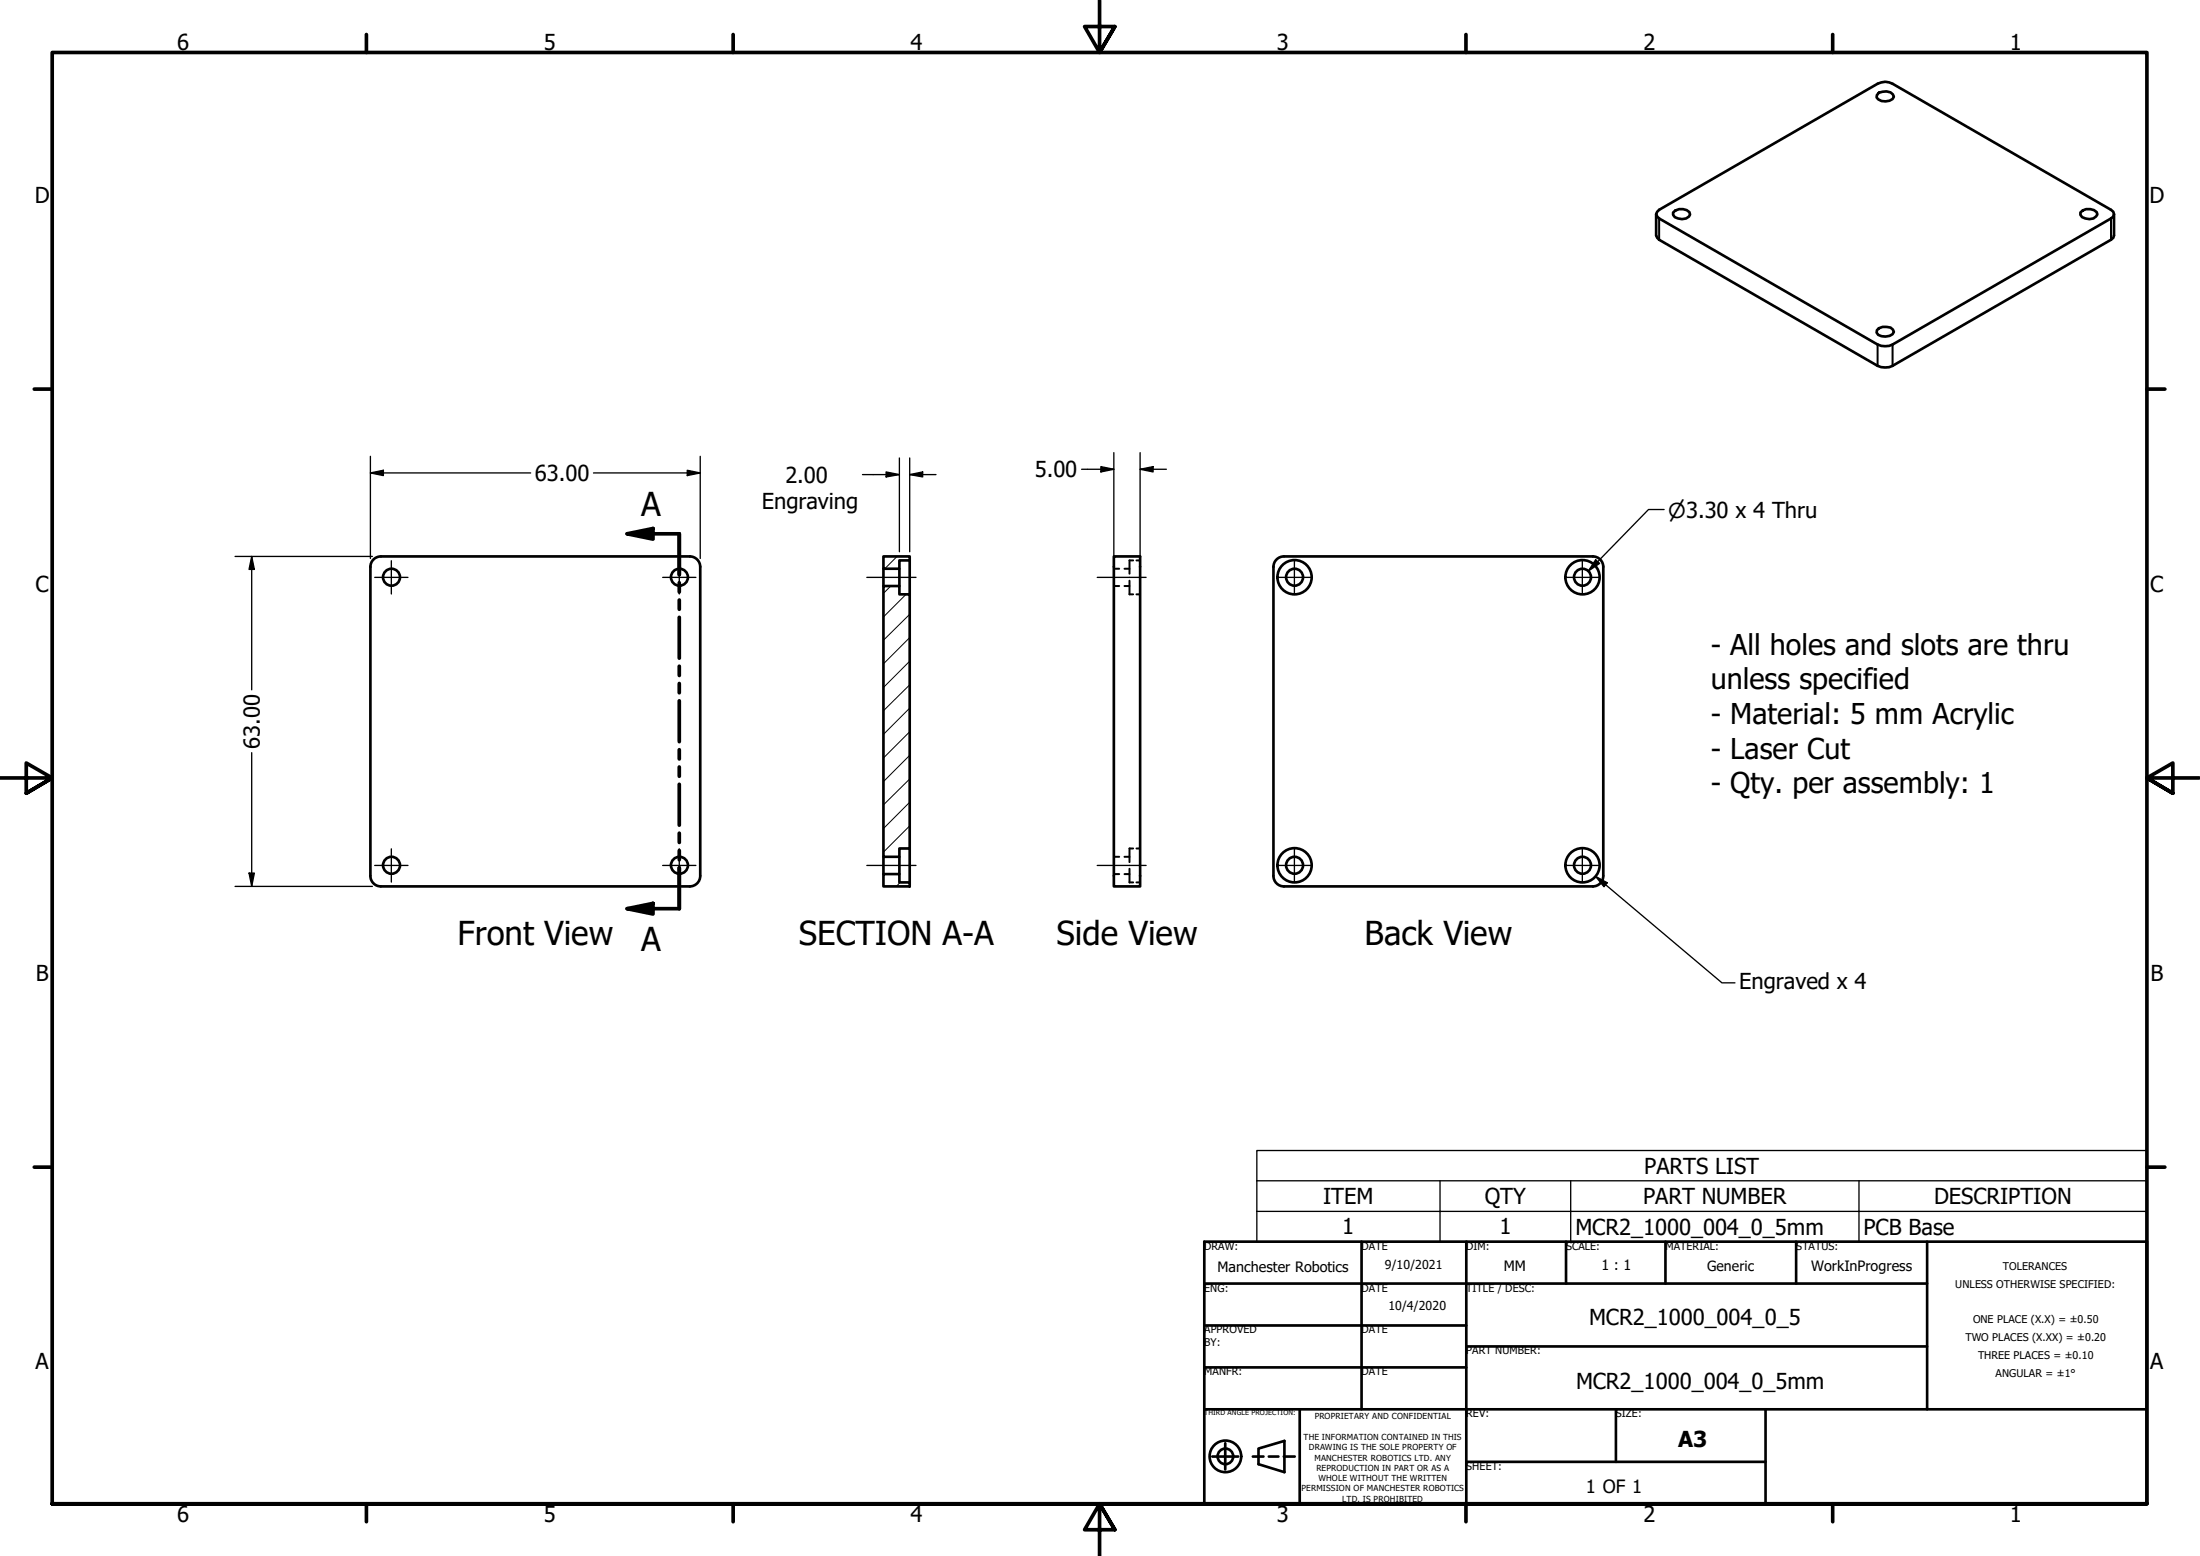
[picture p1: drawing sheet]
<svg xmlns="http://www.w3.org/2000/svg" width="420mm" height="297mm" viewBox="0 0 420 297" stroke-linecap="round" stroke-linejoin="round" font-family="sans-serif">
<!-- layer: Hatch (ANSI) -->
<g fill="none" stroke="#000" stroke-width=".19">
<path d="M170.1 111.9l-1.4 1.4M171.3 106.2l-2.3 2.4M173 113.5l-4.3 4.3M173.7 117.3l-5 4.9M173.7 139.7l-5 5M173.7 135.2l-5 5M173.7 130.7l-5 5M173.7 126.2l-5 5M173.7 121.7l-5 5M173.7 157.7l-5 5M173.7 153.1l-5 5.1M173.7 148.7l-5 5"/>
<path d="M173.7 144.2l-5 5M169 166.9l-.3 .2M171.9 168.5l-.7 .7"/>
</g>
<!-- layer: Visible (ANSI) -->
<g fill="none" stroke="#000" stroke-width=".51">
<path d="M358.8 17.7a2.33 2.33 0 0 1 2.7 .3l.2 .5a1.99 1.99 0 0 1-3 .5l-.3-.4 .1-.5zM316.3 40.9v4l.2 .5 .4 .4 41.7 24a3.4 3.4 0 0 0 2.8 0l41.8-24 .4-.4 .1-.5v-4M316.5 40.4l.4-.3 41.7-24.1a2.87 2.87 0 0 1 2.8 0l41.8 24.1 .4 .3 .1 .5-.1 .4-.4 .4-41.8 24.1a3.4 3.4 0 0 1-2.8 0l-41.7-24.1-.4-.4-.2-.4zM319.5 40.6a2.19 2.19 0 0 1 3.1-.1l.2 .4a1.95 1.95 0 0 1-3.3 .1zM397.3 40.6a2.16 2.16 0 0 1 3.1-.1l.2 .4a1.95 1.95 0 0 1-3.3 .1zM358.8 62.7a2.48 2.48 0 0 1 2.7 .2l.2 .5a2.05 2.05 0 0 1-3 .5l-.3-.4 .1-.5zM70.7 108.2v59a2 2 0 0 0 2 2M72.7 106.2a2 2 0 0 0-2 2M72.8 106.2h59M131.7 106.2a2 2 0 0 1 2 2M133.7 108.2v59a2 2 0 0 1-2 2M168.7 106.2h5v.8h-1.9v1.6h-3.1z"/>
<path d="M168.7 111.9h3.1v1.6h1.9v48.5h-1.9v1.6h-3.1zM168.7 108.6v3.3M171.8 108.6v3.3M173.7 107v6.5M212.7 106.2h5v63h-5zM243.2 108.2v59a2 2 0 0 0 2 2h59M304.2 106.2a2 2 0 0 1 2 2M304.2 106.2h-59a2 2 0 0 0-2 2M306.2 108.2v59a2 2 0 0 1-2 2M72.8 169.2h59M168.7 166.9h3.1v1.6h1.9v.7h-5zM168.7 163.6v3.3"/>
<path d="M171.8 163.6v3.3M173.7 162v6.5"/>
<circle cx="74.8" cy="110.2" r="1.62"/>
<circle cx="129.8" cy="110.2" r="1.62"/>
<circle cx="247.2" cy="110.2" r="1.62"/>
<circle cx="247.2" cy="110.2" r="3.3"/>
<circle cx="302.2" cy="110.2" r="1.62"/>
<circle cx="302.2" cy="110.2" r="3.3"/>
<circle cx="74.8" cy="165.2" r="1.62"/>
<circle cx="129.8" cy="165.2" r="1.62"/>
<circle cx="247.2" cy="165.2" r="1.62"/>
<circle cx="247.2" cy="165.2" r="3.3"/>
<circle cx="302.2" cy="165.2" r="1.62"/>
<circle cx="302.2" cy="165.2" r="3.3"/>
</g>
<!-- layer: Hidden (ANSI) -->
<g fill="none" stroke="#000" stroke-width=".38">
<path d="M212.7 111.9h1M212.7 108.6h1M214.8 111.9h.9M214.8 108.6h.9M215.7 110.9v2.6h.7M216.4 107h-.7v2.5M217 113.5h.7M217 107h.7M212.7 166.9h1M212.7 163.6h1M214.8 166.9h.9M214.8 163.6h.9"/>
<path d="M215.7 165.8v2.7h.7M216.4 162h-.7v2.6M217 168.5h.7M217 162h.7"/>
</g>
<!-- layer: Visible Narrow (ANSI) -->
<path d="M316.9 41.7v4.1M403.2 41.7v4.1M358.6 65.8v4M361.4 65.8v4" fill="none" stroke="#000" stroke-width=".38"/>
<!-- layer: Section Line (ANSI) -->
<g fill="none" stroke="#000" stroke-width=".7">
<path d="M119.8 101.9l4.9-1v2zM119.8 101.9h9.9v7.8M129.7 111.2v1.8M129.7 114.5v1.8M129.7 117.8v7.9M129.7 127.2v1.8M129.7 130.5v1.8M129.7 133.8v7.8M129.7 143.1v1.8M129.7 146.4v1.8M129.7 149.7v7.8M129.7 159.1v1.7"/>
<path d="M119.8 173.5l4.9-1v2zM129.7 162.4v1.7M129.7 165.7v7.8h-9.9"/>
</g>
<g fill="#000">
<path d="M119.8 101.9l4.9-1v2z" fill-rule="evenodd"/>
<path d="M119.8 173.5l4.9-1v2z" fill-rule="evenodd"/>
</g>
<!-- layer: Symbol (ANSI) -->
<path d="M304.7 167.3l2.3 1.2-.7 .8zM304.7 167.3l24.2 20.3h2.4M240 225.4v-5.8h170v5.8M240 225.4h170v5.9M240 225.4v11.6h170v-5.7M240 231.3h170M275 225.4v11.6M300 225.4v11.6M355 225.4v11.6" fill="none" stroke="#000" stroke-width=".25"/>
<!-- layer: Border (ANSI) -->
<g fill="none" stroke="#000" stroke-width=".7">
<path d="M70 6.6v3.4M140 6.6v3.4M210 0v10l-2.9-4.9h5.8l-2.9 4.9 2.9-4.9M280 6.6v3.4M350 6.6v3.4M6.5 74.3h3.5M410 74.3h3.4M0 148.5h10l-5-2.8v5.7l5-2.9-5 2.9M420 148.5h-10l5-2.8v5.7l-5-2.9 5 2.9M6.5 222.8h3.5M410 222.8h3.4M10 287.1v-277.1h400v277.1h-400h400"/>
<path d="M70 287.1v3.4M140 287.1v3.4M212.9 292l-2.9-4.9 2.9 4.9h-5.8l2.9-4.9v9.9M280 287.1v3.4M350 287.1v3.4"/>
</g>
<!-- layer: Title (ANSI) -->
<g fill="none" stroke="#000" stroke-width=".51">
<path d="M230 237h180v50.1h-180zM260 237v32M280 237v50.1M299.1 237v8M318.1 237v8M343 237v8M368 237v32M230 253h50M230 245h138M280 257h88M230 269h180M230 261h50"/>
<path d="M231.5 278.1h5M234 275.5v5M239.3 278.1h2M240.3 276.5l5-1.4v5.9l-5-1.5zM242.3 278.1h1.9M245.2 278.1h2.1M248.2 269v18.1M280 279.1h57.2M308.6 269v10.1M337.2 269v18.1"/>
<circle cx="234" cy="278" r="3"/>
<circle cx="234" cy="278" r="1.49"/>
</g>
<!-- layer: Dimension (ANSI) -->
<g fill="none" stroke="#000" stroke-width=".25">
<path d="M70.7 90.3l2.5-.5v1zM70.7 90.3h30.6M70.7 87.1v19.5M113.3 90.3h20.4M131.3 89.8l2.4 .5-2.4 .5zM133.7 87.1v19.5M164.7 90.6h7.1M169.2 90.1l2.6 .5-2.6 .4zM171.8 87.4v17.9M173.7 90.6l2.5-.5v.9zM173.7 90.6h5.1M173.7 87.4v17.9"/>
<path d="M206.6 89.6h6.1M210.2 89.1l2.5 .5-2.5 .5zM212.7 86.4v20.2M217.7 89.6l2.5-.5v1zM217.7 89.6h5.1M217.7 86.4v20.2M317.8 97.3h-3l-11.5 11.7M44.9 106.2h26.2M48.1 106.2l.5 2.5h-1zM48.1 106.2v25.5M304.7 106.9l.8 .7-2.2 1.4zM48.1 143.7v25.5"/>
<path d="M44.9 169.2h26.2M47.6 166.7h1l-.5 2.5z"/>
</g>
<g fill="#000">
<path d="M70.7 90.3l2.5-.5v1z" fill-rule="evenodd"/>
<path d="M131.3 89.8l2.4 .5-2.4 .5z" fill-rule="evenodd"/>
<path d="M169.2 90.1l2.6 .5-2.6 .4z" fill-rule="evenodd"/>
<path d="M173.7 90.6l2.5-.5v.9z" fill-rule="evenodd"/>
<path d="M210.2 89.1l2.5 .5-2.5 .5z" fill-rule="evenodd"/>
<path d="M217.7 89.6l2.5-.5v1z" fill-rule="evenodd"/>
<path d="M48.1 106.2l.5 2.5h-1z" fill-rule="evenodd"/>
<path d="M304.7 106.9l.8 .7-2.2 1.4z" fill-rule="evenodd"/>
<path d="M47.6 166.7h1l-.5 2.5z" fill-rule="evenodd"/>
</g>
<!-- layer: Center Mark (ANSI) -->
<g fill="none" stroke="#000" stroke-width=".25">
<path d="M71.6 110.2h6.3M74.7 107v6.4M126.6 110.2h6.3M129.7 107v6.4M244 110.2h6.4M247.2 107v6.4M299 110.2h6.4M302.2 107v6.4M71.6 165.2h6.3M74.7 162v6.4M126.6 165.2h6.3M129.7 162v6.4"/>
<path d="M244 165.2h6.4M247.2 162v6.4M299 165.2h6.4M302.2 162v6.4"/>
</g>
<!-- layer: Centerline (ANSI) -->
<path d="M165.5 110.2h9.4M209.5 110.2h9.4M165.5 165.2h9.4M209.5 165.2h9.4" fill="none" stroke="#000" stroke-width=".25"/>
<!-- layer: Symbol (ANSI) -->
<path d="M304.7 167.3l2.3 1.2-.7 .8z" fill-rule="evenodd" fill="#000"/>
<g font-size="6.3">
<text x="122.4" y="98.4">A</text>
<text x="87.4" y="180.3">Front View</text>
<text x="122.4" y="181.5">A</text>
<text x="152.6" y="180.4">SECTION A-A</text>
<text x="201.8" y="180.5">Side View</text>
<text x="260.6" y="180.5">Back View</text>
</g>
<g font-size="5.5">
<text x="326.7" y="125">- All holes and slots are thru</text>
<text x="326.7" y="131.6">unless specified</text>
<text x="326.7" y="138.2">- Material: 5 mm Acrylic</text>
<text x="326.7" y="144.8">- Laser Cut</text>
<text x="326.7" y="151.4">- Qty. per assembly: 1</text>
</g>
<g font-size="4.2">
<text x="33.8" y="9.6">6</text>
<text x="103.9" y="9.6">5</text>
<text x="173.9" y="9.6">4</text>
<text x="243.8" y="9.6">3</text>
<text x="313.9" y="9.6">2</text>
<text x="383.9" y="9.6">1</text>
<text x="6.7" y="38.7">D</text>
<text x="410.5" y="38.7">D</text>
<text x="102.2" y="91.8">63.00</text>
<text x="150" y="92.1">2.00</text>
<text x="197.6" y="91.1">5.00</text>
<text x="145.5" y="97.2">Engraving</text>
<text x="6.8" y="113">C</text>
<text x="410.7" y="113">C</text>
<text x="49.6" y="142.9" transform="rotate(-90 49.6 142.9)">63.00</text>
<text x="6.9" y="187.2">B</text>
<text x="332.2" y="188.8">Engraved x 4</text>
<text x="410.7" y="187.2">B</text>
<text x="314" y="224.1">PARTS LIST</text>
<text x="252.7" y="229.9">ITEM</text>
<text x="283.6" y="229.9">QTY</text>
<text x="313.8" y="229.9">PART NUMBER</text>
<text x="369.4" y="229.9">DESCRIPTION</text>
<text x="256.3" y="235.6">1</text>
<text x="286.4" y="235.6">1</text>
<text x="300.9" y="235.7">MCR2_1000_004_0_5mm</text>
<text x="355.9" y="235.7">PCB Base</text>
<text x="303.5" y="253">MCR2_1000_004_0_5</text>
<text x="6.8" y="261.4">A</text>
<text x="410.7" y="261.4">A</text>
<text x="301" y="265.2">MCR2_1000_004_0_5mm</text>
<text x="320.5" y="276.3">A3</text>
<text x="33.8" y="290.5">6</text>
<text x="103.9" y="290.5">5</text>
<text x="173.9" y="290.5">4</text>
<text x="243.8" y="290.5">3</text>
<text x="313.9" y="290.5">2</text>
<text x="383.9" y="290.5">1</text>
</g>
<text font-size="3.9" x="318.6" y="98.8">⌀3.30 x 4 Thru</text>
<text font-size="3.5" x="302.9" y="285">1 OF 1</text>
<g font-size="2.7">
<text x="232.5" y="242.9">Manchester Robotics</text>
<text x="287.2" y="242.6">MM</text>
<text x="305.9" y="242.5">1 : 1</text>
<text x="326" y="242.6">Generic</text>
<text x="345.9" y="242.6">WorkInProgress</text>
</g>
<g font-size="2.3">
<text x="264.5" y="242.2">9/10/2021</text>
<text x="265.2" y="250">10/4/2020</text>
</g>
<g font-size="2">
<text x="230" y="238.6">DRAW:</text>
<text x="260" y="238.6">DATE</text>
<text x="280" y="238.6">DIM:</text>
<text x="299.1" y="238.6">SCALE:</text>
<text x="318.1" y="238.6">MATERIAL:</text>
<text x="343" y="238.6">STATUS:</text>
<text x="373.4" y="245.9">UNLESS OTHERWISE SPECIFIED:</text>
<text x="382.5" y="242.5">TOLERANCES</text>
<text x="230" y="246.6">ENG:</text>
<text x="260" y="246.6">DATE</text>
<text x="280" y="246.6">TITLE / DESC:</text>
<text x="230" y="254.6">APPROVED</text>
<text x="230" y="257">BY:</text>
<text x="260" y="254.6">DATE</text>
<text x="375.3" y="256.1">TWO PLACES (X.XX) = ±0.20</text>
<text x="376.8" y="252.7">ONE PLACE (X.X) = ±0.50</text>
<text x="230" y="262.6">MANFR:</text>
<text x="260" y="262.6">DATE</text>
<text x="280" y="258.6">PART NUMBER:</text>
<text x="377.8" y="259.5">THREE PLACES = ±0.10</text>
<text x="381.1" y="262.9">ANGULAR = ±1°</text>
<text x="280" y="270.6">REV:</text>
<text x="308.6" y="270.6">SIZE:</text>
<text x="280" y="280.6">SHEET:</text>
</g>
<g font-size="1.6">
<text x="248.9" y="274.8">THE INFORMATION CONTAINED IN THIS</text>
<text x="251.1" y="270.9">PROPRIETARY AND CONFIDENTIAL</text>
<text x="249.9" y="276.8">DRAWING IS THE SOLE PROPERTY OF</text>
<text x="251" y="278.8">MANCHESTER ROBOTICS LTD. ANY</text>
<text x="251.4" y="280.8">REPRODUCTION IN PART OR AS A</text>
<text x="248.5" y="284.7">PERMISSION OF MANCHESTER ROBOTICS</text>
<text x="251.8" y="282.8">WHOLE WITHOUT THE WRITTEN</text>
<text x="256.3" y="286.7">LTD. IS PROHIBITED</text>
</g>
<text font-size="1.3" x="230" y="270.1">THIRD ANGLE PROJECTION:</text>
</svg>
